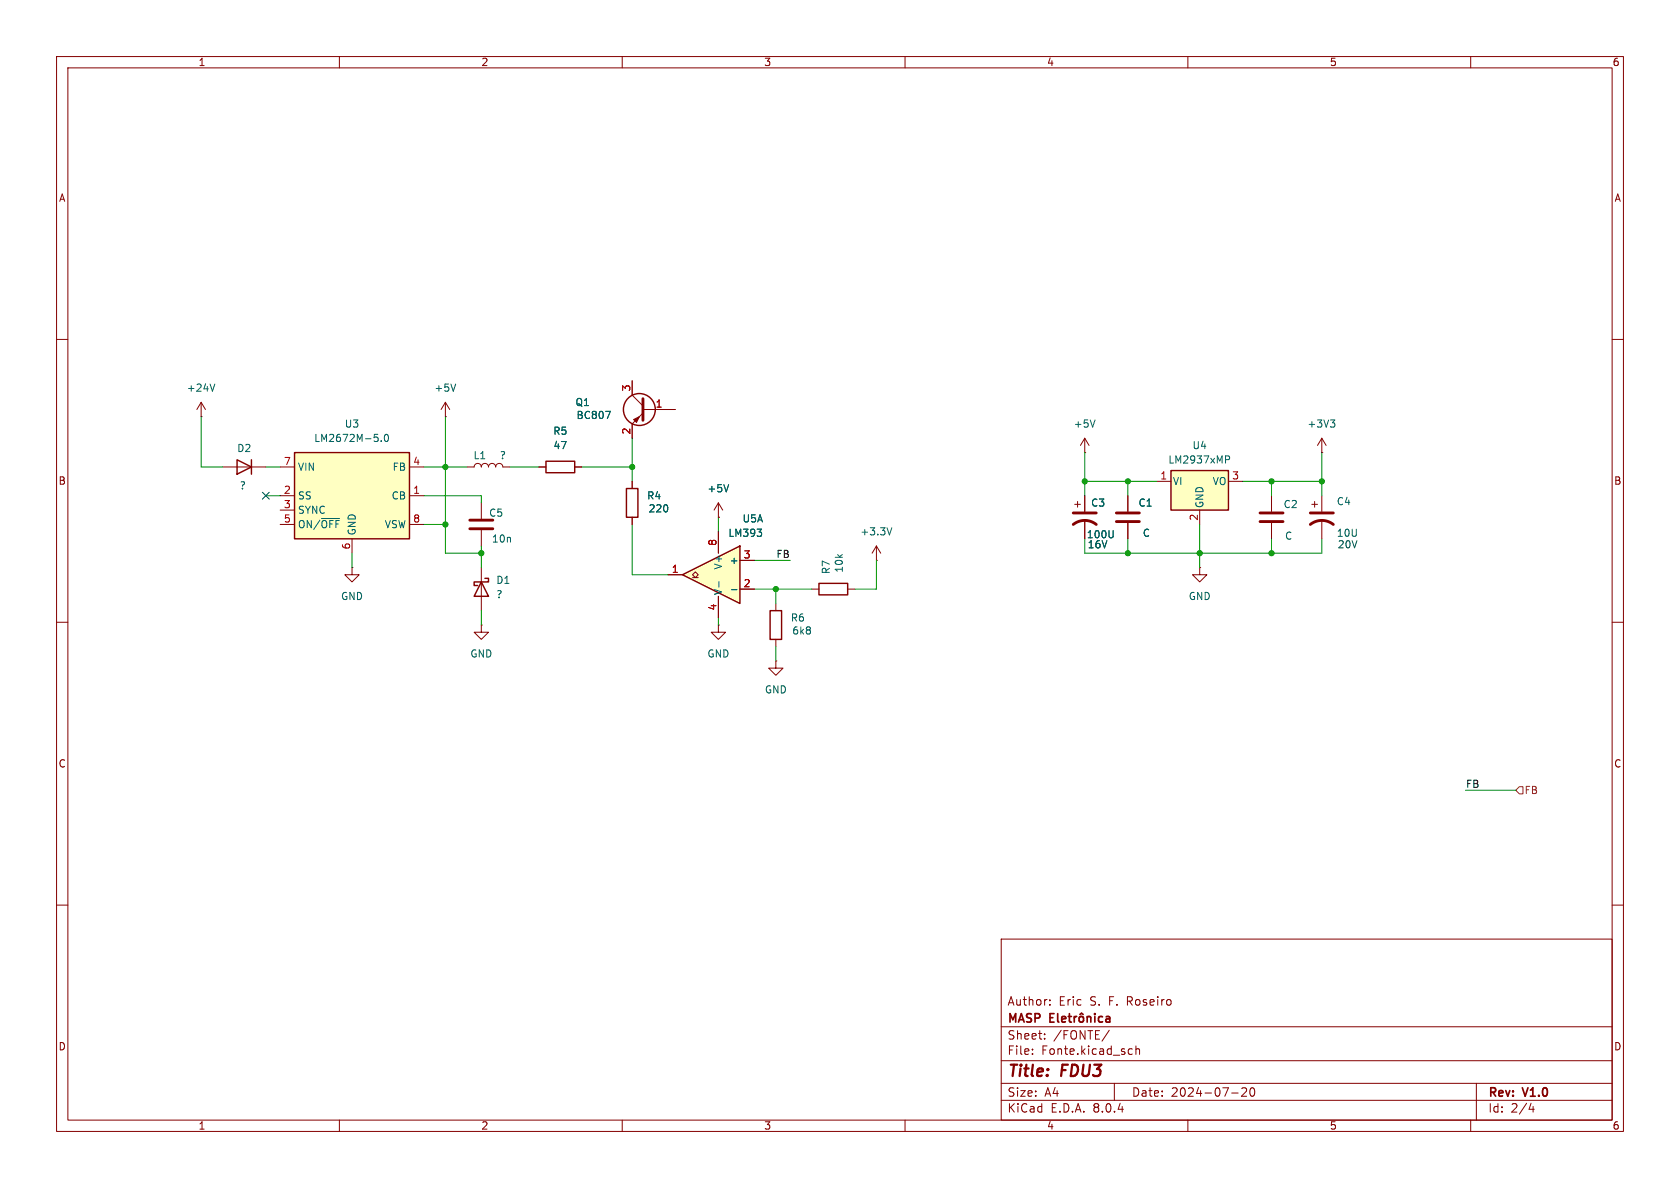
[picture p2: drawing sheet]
<svg xmlns="http://www.w3.org/2000/svg" width="297mm" height="210mm" viewBox="0 0 297 210" stroke-linecap="round" stroke-linejoin="round" font-family="sans-serif">
<g fill="none" stroke="#840000" stroke-width=".18">
<path d="M10 10h277v190h-277zM12 12h273v186h-273zM60 10v2M110 10v2M160 10v2M210 10v2M260 10v2M10 60h2M285 60h2M35.6 73.7h.1M35.6 71.1l.7 1.3M35.6 71.1v2.6"/>
<path d="M35.6 71.1l-.8 1.3M78.7 73.7h.1M78.7 71.1l-.7 1.3M78.7 71.1v2.6M78.7 71.1l.8 1.3M111.8 67.3v2.6l1.9 1.9M113.7 73l-1.9 1.9v2.6M113.7 72.4h5.7M191.8 77.5l-.8 1.2M191.8 77.5v2.5M191.8 77.5l.7 1.2M233.7 77.5v2.5"/>
<path d="M233.7 77.5l-.8 1.2M233.7 77.5l.7 1.2M39.4 82.6h7.6M82.5 82.6h1.3a.64 .64 0 0 1 .7-.7 .64 .64 0 0 1 .6 .7 .64 .64 0 0 1 .6-.7 .64 .64 0 0 1 .7 .7 .64 .64 0 0 1 .6-.7 .64 .64 0 0 1 .6 .7 .64 .64 0 0 1 .7-.7 .64 .64 0 0 1 .6 .7h1.3M85.1 88.9v2.8M85.1 93.7v2.8M111.8 85.1v1.3M111.8 91.4v1.3M190 89.2h1M190.5 88.6v1.1M191.8 80h.1M191.8 87.6v2.8"/>
<path d="M191.8 91.9v3.4M199.4 87.6v2.8M199.4 92.5v2.8M224.8 87.6v2.8M224.8 92.5v2.8M231.9 89.2h1M232.4 88.6v1.1M233.7 80h.1M233.7 87.6v2.8M233.7 91.9v3.4M10 110h2M137.2 116.8v1.3h-1.3l1.3 1.3 1.2-1.3h-1.2"/>
<path d="M137.2 116.8h.1M137.2 106.7v1.3M137.2 113v1.3M143.5 104.1h1.3M149.9 104.1h1.2M212.1 100.3v1.3h1.3l-1.3 1.3-1.3-1.3h1.3M212.1 100.3h.1M285 110h2M10 160h2M285 160h2M177 166h108v32h-108zM185.6 177.6v.1"/>
<path d="M185.6 176.8v.1M60 198v2M110 198v2M160 198v2M177 194.5h108M177 191.5h108M177 187.5h108M177 181.5h108M182.5 186.3v.1M182.5 185.5v.1M184.7 183.6v.1M184.7 182.8v.1"/>
<path d="M196.1 182.1l-1.3 2M197 191.5v3M199.7 185.4l.5 .1M200.2 186.3l-.5 .1M200.8 185.5l.2-.1 .4 .1 .1 .9M200.8 184.9v1.5M210 198v2M217.7 193.2h1.2M219.5 192.4l.6-.1 .2 .1 .1 .3-.9 1.1h.9M221.2 192.4l.1-.1a.81 .81 0 0 1 .6 .6 .81 .81 0 0 1-.3 .8l-.1 .1a.81 .81 0 0 1-.6-.6 .81 .81 0 0 1 .3-.8zM260 198v2M261 191.5v6.5"/>
<path d="M270.7 195l-.4 1.1h.9M271 195.6v1"/>
</g>
<g fill="none" stroke="#840000" stroke-width=".3">
<path d="M185.6 179.9h.5M186.3 179.2h-.7v1.5h.7M187 179.2v1.3l.2 .2M188.8 179.7h.6M189.1 179.2v1.3l.3 .2M189.9 179.7v1M190.3 179.7l-.2 .1-.2 .2M190.8 179.8l.3-.1 .4 .1 .1 .6-.2 .2-.3 .1-.3-.2zM190.9 179.3l.3-.2 .3 .2M192.2 179.8l.2-.1 .4 .1v.9M192.2 179.7v1M193.6 179.2v.1"/>
<path d="M193.6 179.7v1M194.9 179.8l-.4-.1-.3 .3v.4l.1 .2h.6M195.6 179.8h.5l.1 .9M187.7 180.2l.7-.2-.1-.2-.4-.1-.2 .2 .1 .7h.5M196.2 180l-.5 .1a.29 .29 0 0 0-.2 .3 .29 .29 0 0 0 .2 .3l.5-.1"/>
</g>
<g fill="none" stroke="#840000" stroke-width=".25">
<path d="M41.9 81.3l2.5 1.3-2.5 1.2zM44.4 81.3v2.5M110.7 86.4h2.1v5h-2.1zM136.1 108h2.1v5h-2.1zM144.8 103.1h5.1v2.1h-5.1z"/>
<circle cx="113" cy="72.4" r="2.82"/>
</g>
<path d="M113.7 70.5v3.8M83.1 93.5h4M83.1 91.9h4M189.7 92.7a3.3 3.3 0 0 1 4.1 0M189.7 90.7h4.1M197.4 90.7h4M197.4 92.2h4M222.8 90.7h4M222.8 92.2h4M231.6 92.7a3.3 3.3 0 0 1 4.1 0M231.6 90.7h4.1" fill="none" stroke="#840000" stroke-width=".51"/>
<path d="M38 67.9l-.4 1.3M80.6 67.9l-.5 1.3M107.1 72.7h.8l-.5 1.3M193.6 74.2l-.4 1.3M235.2 74.2h.8l-.4 .5M235.7 74.7l.3 .3v.3l-.3 .2M196.8 93.8l-.1 1.1" fill="none" stroke="#006464" stroke-width=".18"/>
<path d="M112 74.2l1-.5-.5 1z" fill="#840000" stroke="#840000" stroke-width=".18"/>
<path d="M207 83.2h10.2v7h-10.2z" fill="#ffffc2"/>
<path d="M96.5 81.5h5.1v2.1h-5.1zM207 83.2h10.2v7h-10.2z" fill="none" stroke="#840000" stroke-width=".25"/>
<path d="M95.2 82.6h1.3M101.6 82.6h1.3M154.9 99.1h.1M154.9 96.5l-.7 1.3M154.9 96.5v2.6M154.9 96.5l.8 1.3M204.5 85.1h2.5M212.1 90.2v2.5M217.2 85.1h2.5" fill="none" stroke="#840000" stroke-width=".18"/>
<path d="M157.7 93.3l-.5 1.3M216.7 80.6h.4l.3 .2-.1 .4-.6 .1" fill="none" stroke="#006464" stroke-width=".18"/>
<path d="M52.1 80h20.3v15.3h-20.3z" fill="#ffffc2"/>
<path d="M52.1 80h20.3v15.3h-20.3zM85.1 102.9l1.3 2.5h-2.6zM85.7 102.2h.7v.7h-2.6v.6h.7" fill="none" stroke="#840000" stroke-width=".25"/>
<g fill="none" stroke="#840000" stroke-width=".18">
<path d="M49.5 87.6h2.6M49.5 90.2h2.6M49.5 82.6h2.6M49.5 92.7h2.6M62.2 95.3v2.5M72.4 87.6h2.5M72.4 82.6h2.5M72.4 92.7h2.5M127 94v3.8M85.1 110.5v1.3h1.3l-1.3 1.2-1.3-1.2h1.3M85.1 110.5h.1M85.1 100.3v7.7"/>
<path d="M127 105.4v3.8"/>
</g>
<path d="M67.4 77.9v.1M68.1 76.9l.1-.1a.68 .68 0 0 1 .5 .6 .68 .68 0 0 1-.5 .6l-.1-.1-.2-.3zM56.8 91.7h3.3M127.1 102.8v1" fill="none" stroke="#006464" stroke-width=".18"/>
<path d="M120.6 101.6l10.2-5.1v10.2z" fill="#ffffc2"/>
<path d="M120.6 101.6l10.2-5.1v10.2z" fill="none" stroke="#840000" stroke-width=".25"/>
<g fill="none" stroke="#840000" stroke-width=".18">
<path d="M111.8 67.3v2.6M111.8 74.9v2.6M113.7 72.4h5.7M95.2 82.6h1.3M101.6 82.6h1.3M111.8 85.1v1.3M111.8 91.4v1.3M127 91.4h.1M127 88.9l.8 1.3M127 88.9v2.5M127 94v3.8M127 88.9l-.8 1.3"/>
<path d="M130.8 99.1h2.5M191.8 87.6v2.8M191.8 91.9v3.4M199.4 87.6v2.8M199.4 92.5v2.8M62.2 100.3v1.3h1.3l-1.3 1.3-1.2-1.3h1.2M62.2 100.3h.1M118.1 101.6h2.5M122.4 102.1h.5l-.5-.5 .5-.5 .5 .5-.5 .5h.5M127 110.5v1.3h-1.3l1.3 1.2 1.3-1.2h-1.3M127 110.5h.1M127 105.4v3.8"/>
<path d="M130.8 104.1h2.5"/>
</g>
<path d="M107.1 72.7h.8l-.5 1.3M128.8 85.7l-.4 1.2M133.9 93.5h.7l-.4 .5M134.6 94.1v.6M196.8 93.8l-.1 1.1M127.1 102.8v1M129.3 104.2h1" fill="none" stroke="#006464" stroke-width=".18"/>
<path d="M268.6 139.1h.6v1.2h-.6l-.6-.6z" fill="none" stroke="#725600" stroke-width=".18"/>
<g fill="none" stroke="#009600" stroke-width=".18">
<path d="M35.6 73.7v8.9h3.8M78.7 73.7v24.1h6.4M111.8 77.5v7.6M47 87.6h2.5M47 82.6h2.5M62.2 97.8v2.5M74.9 87.6h10.2v1.3M74.9 92.7h3.8M74.9 82.6h7.6M85.1 96.5v3.8M90.2 82.6h5M102.9 82.6h8.9"/>
<path d="M111.8 92.7v8.9h6.3M127 91.4v2.6M133.3 99.1h6.4M154.9 99.1v5h-3.8M191.8 85.1h12.7M191.8 80v7.6M191.8 95.3v2.5h41.9v-2.5M199.4 85.1v2.5M199.4 95.3v2.5M212.1 92.7v7.6M219.7 85.1h14M224.8 85.1v2.5"/>
<path d="M224.8 95.3v2.5M233.7 80v7.6M85.1 108v2.5M127 109.2v1.3M133.3 104.1h10.2M137.2 104.1v2.6M137.2 114.3v2.5M259.1 139.7h8.9"/>
</g>
<path d="M46.4 87l1.2 1.2M47.6 87l-1.2 1.2" fill="none" stroke="#000084" stroke-width=".18"/>
<g fill="#009600" stroke="#009600" stroke-width=".18">
<circle cx="199.4" cy="97.8" r=".46"/>
<circle cx="199.4" cy="85.1" r=".46"/>
<circle cx="137.2" cy="104.1" r=".46"/>
<circle cx="191.8" cy="85.1" r=".46"/>
<circle cx="78.7" cy="92.7" r=".46"/>
<circle cx="78.7" cy="82.6" r=".46"/>
<circle cx="111.8" cy="82.6" r=".46"/>
<circle cx="85.1" cy="97.8" r=".46"/>
<circle cx="224.8" cy="85.1" r=".46"/>
<circle cx="233.7" cy="85.1" r=".46"/>
<circle cx="212.1" cy="97.8" r=".46"/>
<circle cx="224.8" cy="97.8" r=".46"/>
</g>
<g font-size="2.8" fill="#840000">
<text x="178" y="190.9">Title:</text>
<text x="187.7" y="190.9">FDU3</text>
</g>
<g font-size="2.1" fill="#840000">
<text x="178" y="178">Author:</text>
<text x="187.2" y="178">Eric</text>
<text x="192.7" y="178">S.</text>
<text x="196.2" y="178">F. Roseiro</text>
<text x="178" y="184">Sheet:</text>
<text x="178" y="181.2">MASP</text>
<text x="186.2" y="184">/FONTE/</text>
<text x="178" y="186.7">File:</text>
<text x="184.1" y="186.7">Fonte.kicad_sch</text>
<text x="178" y="196.9">KiCad</text>
<text x="178" y="194.1">Size:</text>
<text x="184.7" y="194.1">A4</text>
<text x="185.7" y="196.9">E.D.A.</text>
<text x="193.3" y="196.9">8.0.4</text>
<text x="200" y="194.1">Date:</text>
<text x="207" y="194.1">2024-07-20</text>
<text x="263" y="194.3">Rev:</text>
<text x="263" y="196.9">Id:</text>
<text x="267.1" y="196.9">2/4</text>
<text x="269.4" y="194.3">V1.0</text>
</g>
<g font-size="1.8" fill="#840000">
<text x="35" y="11.9">1</text>
<text x="85" y="11.9">2</text>
<text x="135" y="11.9">3</text>
<text x="185" y="11.9">4</text>
<text x="235" y="11.9">5</text>
<text x="285" y="11.9">6</text>
<text x="10.3" y="35.9">A</text>
<text x="285.3" y="35.9">A</text>
<text x="10.3" y="85.9">B</text>
<text x="285.3" y="85.9">B</text>
<text x="10.3" y="135.9">C</text>
<text x="285.3" y="135.9">C</text>
<text x="10.3" y="185.9">D</text>
<text x="285.3" y="185.9">D</text>
<text x="35" y="199.9">1</text>
<text x="85" y="199.9">2</text>
<text x="135" y="199.9">3</text>
<text x="185" y="199.9">4</text>
<text x="235" y="199.9">5</text>
<text x="285" y="199.9">6</text>
</g>
<g font-size="1.8" fill="#006464">
<text x="32.9" y="69.4">+24V</text>
<text x="76.7" y="69.4">+5V</text>
<text x="101.6" y="72">Q1</text>
<text x="60.9" y="75.8">U3</text>
<text x="97.7" y="77.1">R5</text>
<text x="101.8" y="74.3">BC807</text>
<text x="189.7" y="75.8">+5V</text>
<text x="231" y="75.8">+3V3</text>
<text x="41.8" y="80.1">D2</text>
<text x="52.6" y="83.4">VIN</text>
<text x="55.4" y="78.3">LM2672M-5.0</text>
<text x="69.3" y="83.4">FB</text>
<text x="83.6" y="81.4">L1</text>
<text x="88.3" y="81.4">?</text>
<text x="97.7" y="79.6">47</text>
<text x="206.5" y="82.1">LM2937xMP</text>
<text x="210.7" y="79.6">U4</text>
<text x="42.3" y="86.7">?</text>
<text x="52.6" y="88.5">SS</text>
<text x="69.1" y="88.5">CB</text>
<text x="114.3" y="88.5">R4</text>
<text x="125" y="87.2">+5V</text>
<text x="192.8" y="89.8">C3</text>
<text x="201.2" y="89.8">C1</text>
<text x="207.3" y="86">VI</text>
<text x="213" y="89.9" transform="rotate(-90 213 89.9)">GND</text>
<text x="214.3" y="86">VO</text>
<text x="236.2" y="89.5">C4</text>
<text x="52.6" y="91">SYNC</text>
<text x="52.6" y="93.6">ON/~{OFF}</text>
<text x="63.1" y="94.7" transform="rotate(-90 63.1 94.7)">GND</text>
<text x="67.9" y="93.6">VSW</text>
<text x="86.4" y="91.5">C5</text>
<text x="114.6" y="90.8">220</text>
<text x="128.7" y="95.1">LM393</text>
<text x="131.2" y="92.6">U5A</text>
<text x="152" y="94.8">+3.3V</text>
<text x="192" y="95.4">100U</text>
<text x="201.9" y="95.1">C</text>
<text x="226.8" y="90">C2</text>
<text x="227.1" y="95.6">C</text>
<text x="86.9" y="96.1">10n</text>
<text x="127.9" y="100.8" transform="rotate(-90 127.9 100.8)">V+</text>
<text x="128.9" y="99.9">+</text>
<text x="146.9" y="101.6" transform="rotate(-90 146.9 101.6)">R7</text>
<text x="149.2" y="101.3" transform="rotate(-90 149.2 101.3)">10k</text>
<text x="60.2" y="106.3">GND</text>
<text x="87.6" y="103.4">D1</text>
<text x="87.6" y="106">?</text>
<text x="127.9" y="105.3" transform="rotate(-90 127.9 105.3)">V-</text>
<text x="210.1" y="106.3">GND</text>
<text x="139.7" y="110.1">R6</text>
<text x="140" y="112.4">6k8</text>
<text x="83.1" y="116.4">GND</text>
<text x="125" y="116.4">GND</text>
<text x="135.1" y="122.8">GND</text>
</g>
<g font-size="1.8" fill="#a90000">
<text x="111.5" y="69.3" transform="rotate(-90 111.5 69.3)">3</text>
<text x="111.5" y="76.9" transform="rotate(-90 111.5 76.9)">2</text>
<text x="115.8" y="72.1">1</text>
<text x="50.1" y="82.3">7</text>
<text x="73" y="82.3">4</text>
<text x="50.1" y="87.4">2</text>
<text x="50.1" y="89.9">3</text>
<text x="73" y="87.4">1</text>
<text x="205" y="84.8">1</text>
<text x="217.7" y="84.8">3</text>
<text x="50.1" y="92.5">5</text>
<text x="73" y="92.5">8</text>
<text x="211.8" y="92.1" transform="rotate(-90 211.8 92.1)">2</text>
<text x="62" y="97.2" transform="rotate(-90 62 97.2)">6</text>
<text x="118.7" y="101.3">1</text>
<text x="126.7" y="96.6" transform="rotate(-90 126.7 96.6)">8</text>
<text x="131.4" y="98.8">3</text>
<text x="131.4" y="103.9">2</text>
<text x="126.7" y="108" transform="rotate(-90 126.7 108)">4</text>
</g>
<g font-size="1.8" fill="#004848">
<text x="236.2" y="95.1">10U</text>
<text x="192.2" y="97.1">16V</text>
<text x="236.4" y="97.1">20V</text>
</g>
<g font-size="1.8" fill="#0f0f0f">
<text x="137.2" y="98.7">FB</text>
<text x="259.1" y="139.4">FB</text>
</g>
<text font-size="1.8" fill="#725600" x="269.4" y="140.6">FB</text>
</svg>
